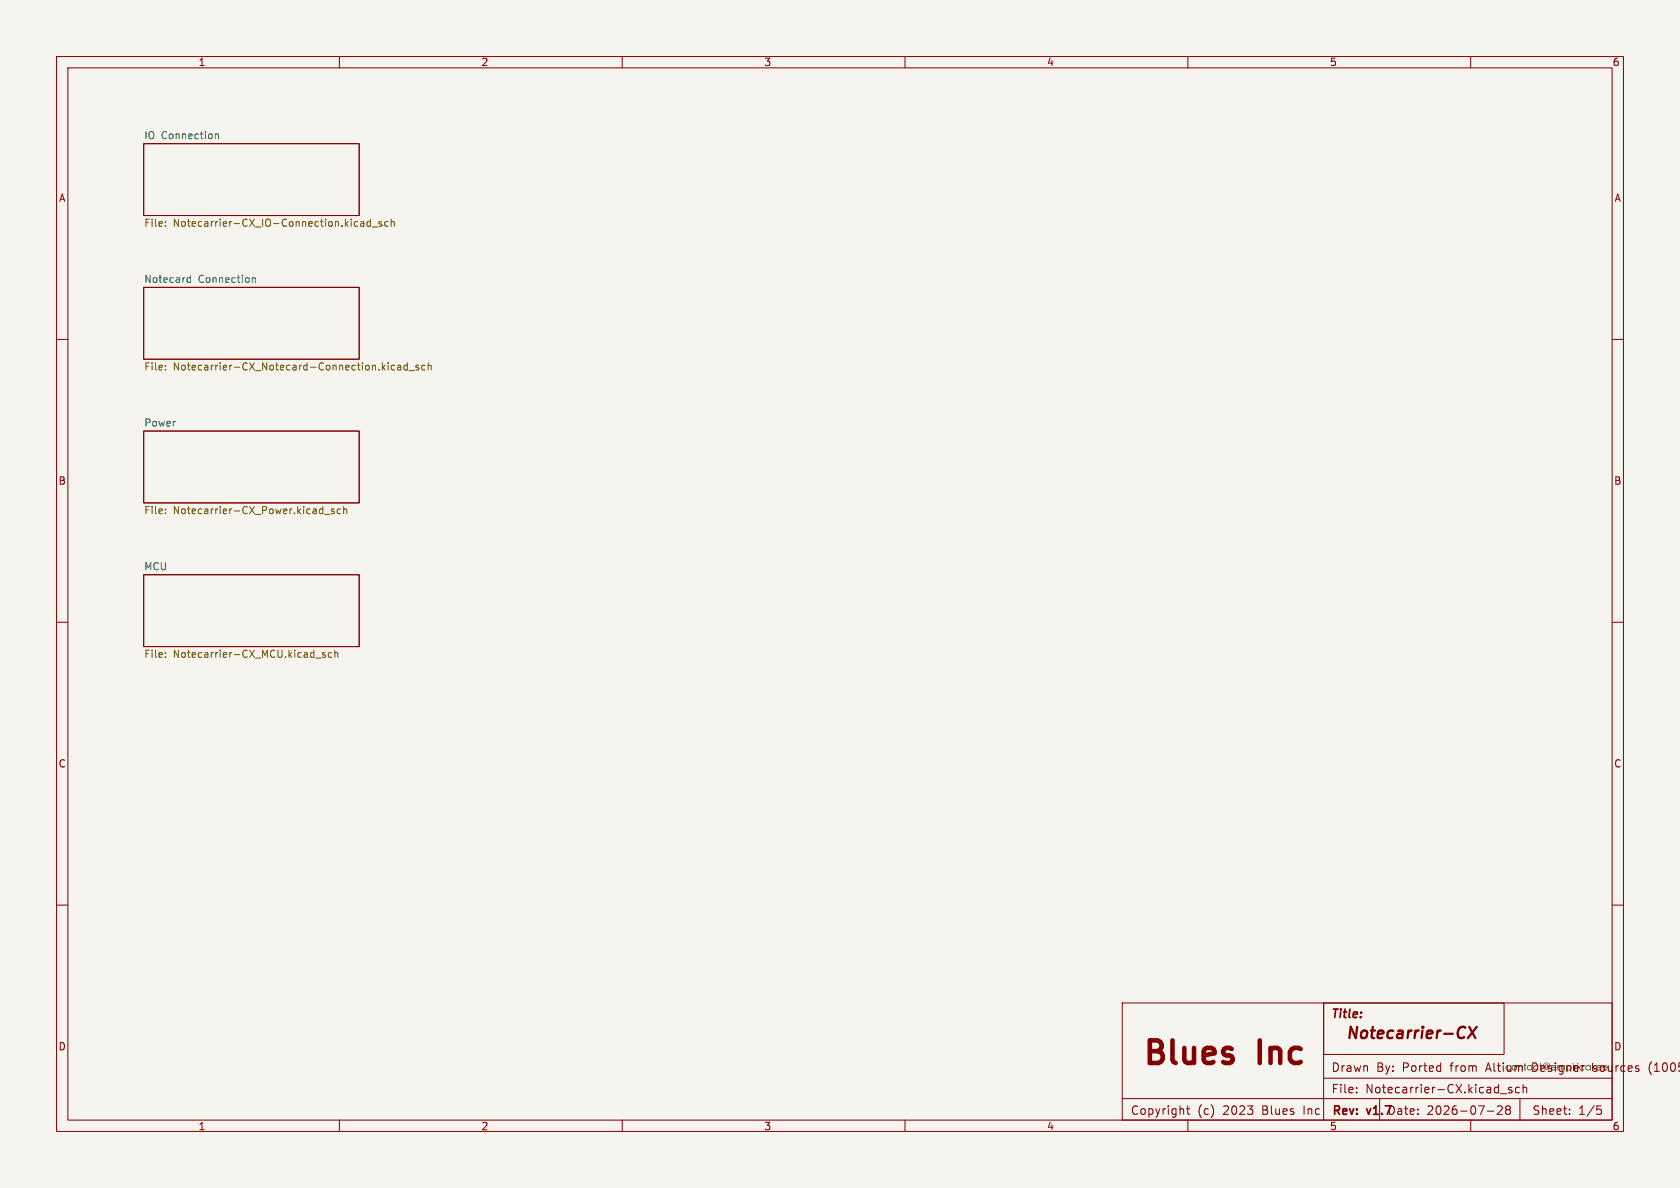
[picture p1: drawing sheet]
<svg xmlns="http://www.w3.org/2000/svg" width="297mm" height="210mm" viewBox="0 0 297 210" stroke-linecap="round" stroke-linejoin="round" font-family="sans-serif">
<path d="M0 0h297v210h-297z" fill="#f5f4ef" stroke="#f5f4ef" stroke-width=".18"/>
<g fill="none" stroke="#840000" stroke-width=".18">
<path d="M10 10h277v190h-277zM12 12h273v186h-273zM60 10v2M110 10v2M160 10v2M210 10v2M260 10v2M10 60h2M285 60h2M10 110h2M285 110h2M10 160h2"/>
<path d="M198.4 177.3h86.6v20.7h-86.6zM285 160h2M60 198v2M110 198v2M160 198v2M198.4 194.2h86.6M210 198v2M239.8 193.1v.1M239.8 192.3v.1M260 198v2M262.9 196.4h1.2M264.7 195.6l.6-.1 .2 .1 .1 .3-.9 1.1h.9"/>
<path d="M265.3 193.3h1.1M266.4 196.1l-.2-.2 .2-.4 .5 .1 .1 .2-.3 .3M266.4 196.1l-.2 .3v.5l.2 .1 .5-.1 .1-.2-.1-.4-.2-.2M266.4 196.1h.3M267.3 192.3l-.4-.1-.2 .2 .1 .2 .5 .2v.3h-.6M268.6 192.3l-.4-.1-.3 .3v.4l.1 .2h.6M269.3 192.3l.2-.1 .3 .1 .1 .9M269.3 191.7v1.5M277.5 196.9v.1M277.5 196.1v.1M282.3 195.5h.7M282.5 196.1h.3l.3 .3-.1 .5-.5 .1"/>
</g>
<path d="M258.5 181.5l.6 .2M258.9 183.3l-.5 .2M259.7 181.5l1.1 2M261.1 181.5l-1.6 2" fill="none" stroke="#840000" stroke-width=".4"/>
<g fill="#281c2d">
<path d="M269.5 187.9h.1v.4h.2v.1h-.2l.1 .7 .1 .1h-.3v-.8h-.1v-.1h.1z"/>
<path d="M270.1 188.4l.3-.1 .4 .1v-.1h.1v.9h-.1v-.1l-.3 .1h-.3l-.3-.4h.2a.34 .34 0 0 0 .5 .3 .34 .34 0 0 0 0-.6 .34 .34 0 0 0-.5 .2l-.2 .1z"/>
<path d="M280.4 188.4l.3-.1 .4 .1v-.1h.1v.9h-.1v-.1l-.3 .1h-.3l-.2-.4h.1a.34 .34 0 0 0 .5 .3 .34 .34 0 0 0 .1-.6 .34 .34 0 0 0-.6 .2l-.1 .1z"/>
<path d="M281.4 187.9h.2v1.3h-.2z"/>
</g>
<path d="M25.4 25.4h38.1v12.7h-38.1zM25.4 50.8h38.1v12.7h-38.1zM25.4 76.2h38.1v12.7h-38.1zM25.4 101.6h38.1v12.7h-38.1zM234 177.3h31.9v9.1h-31.9zM234 177.3v20.7M209.8 196h.5M210 195.5v1.3l.3 .2M234 190.6h51M243.9 194.2v3.8M268.7 194.2v3.8M291.6 188.3v1" fill="none" stroke="#840000" stroke-width=".18"/>
<path d="M38.1 23.7v.8M38.1 23.8l.2-.1h.3v.8M33.1 49.7l.2 .2h.4M33.7 48.7v1.2M33.7 49.1h-.4l-.2 .2M44.6 49.2l.2-.1h.3l.1 .8M44.6 49.1v.8" fill="none" stroke="#006464" stroke-width=".18"/>
<g fill="none" stroke="#725600" stroke-width=".18">
<path d="M29.2 39.9v.1M29.2 39.2v.1M63.8 39.2h.5v.8M64.3 39.5h-.4l-.2 .2 .2 .3 .4-.1M65.5 39.2h-.4l-.2 .2 .1 .5h.5M65.5 38.7v1.3M67.5 39.2h-.3l-.2 .1v.2l.5 .1v.3h-.5M68.6 39.2h-.3l-.3 .2 .1 .5h.5M69.2 39.3l.1-.1h.3l.1 .8M69.2 38.7v1.3M65.8 40.1h.9M29.2 64.6v.1"/>
<path d="M29.2 65.3v.1M69.8 64.6h-.4l-.2 .2 .1 .5h.5M70.3 64.6h.5l.1 .8M70.9 64.9h-.5l-.1 .2 .1 .3 .5-.1M72 64.6h-.4l-.2 .2 .1 .5h.5M72 64.1v1.3M72.3 65.5h1M74 64.6h-.3l-.2 .1 .1 .2 .4 .1v.3h-.5M75.2 64.6h-.4l-.3 .2 .2 .5h.5M75.7 64.7l.2-.1h.3v.8M75.7 64.1v1.3M29.2 90v.1"/>
<path d="M29.2 90.7v.1M57.4 90.9h.9M59.1 90h-.3l-.2 .1v.2l.5 .1v.3h-.5M60.2 90h-.3l-.3 .2 .1 .5h.5M60.8 90.1l.1-.1h.3l.1 .8M60.8 89.5v1.3M29.2 115.4v.1M29.2 116.1v.1M55.8 116.3h1M57.5 115.4h-.3l-.2 .1 .1 .2 .4 .1v.3h-.5M58.6 115.4h-.3l-.3 .2 .2 .5h.4M59.2 115.5l.2-.1h.3v.8"/>
<path d="M59.2 114.9v1.3"/>
</g>
<g font-size="5.6" fill="#840000">
<text x="201.8" y="189.3">Blues</text>
<text x="222.8" y="189.3">Inc</text>
</g>
<text font-size="2.8" fill="#840000" x="237.7" y="184.2">Notecarrier-CX</text>
<g font-size="2.1" fill="#840000">
<text x="235.2" y="180.4">Title:</text>
<text x="235.3" y="189.7">Drawn</text>
<text x="243.3" y="189.7">By:</text>
<text x="248" y="189.7">Ported</text>
<text x="256.6" y="189.7">from</text>
<text x="263" y="189.7">Altium</text>
<text x="271.3" y="189.7">Designer</text>
<text x="282.2" y="189.7">sources</text>
<text x="292.2" y="189.7">(10054</text>
<text x="199.8" y="197.3">Copyright</text>
<text x="211.7" y="197.3">(c)</text>
<text x="216.3" y="197.3">2023</text>
<text x="223.3" y="197.3">Blues</text>
<text x="230.7" y="197.3">Inc</text>
<text x="235.3" y="193.5">File:</text>
<text x="235.4" y="197.5">Rev:</text>
<text x="241.4" y="193.5">Notecarrier-CX.kicad_sch</text>
<text x="241.8" y="197.5">v1.7Date:</text>
<text x="252.2" y="197.3">2026-07-28</text>
<text x="270.8" y="197.3">Sheet:</text>
<text x="279" y="197.3">1/5</text>
</g>
<g font-size="1.8" fill="#840000">
<text x="35" y="11.9">1</text>
<text x="85" y="11.9">2</text>
<text x="135" y="11.9">3</text>
<text x="185" y="11.9">4</text>
<text x="235" y="11.9">5</text>
<text x="285" y="11.9">6</text>
<text x="10.3" y="35.9">A</text>
<text x="285.3" y="35.9">A</text>
<text x="10.3" y="85.9">B</text>
<text x="285.3" y="85.9">B</text>
<text x="10.3" y="135.9">C</text>
<text x="285.3" y="135.9">C</text>
<text x="10.3" y="185.9">D</text>
<text x="285.3" y="185.9">D</text>
<text x="35" y="200">1</text>
<text x="85" y="200">2</text>
<text x="135" y="200">3</text>
<text x="185" y="200">4</text>
<text x="235" y="200">5</text>
<text x="285" y="200">6</text>
</g>
<g font-size="1.8" fill="#006464">
<text x="25.4" y="24.7">IO</text>
<text x="28.5" y="24.7">Connection</text>
<text x="25.4" y="50.1">Notecard</text>
<text x="35" y="50.1">Connection</text>
<text x="25.4" y="75.5">Power</text>
<text x="25.4" y="100.9">MCU</text>
</g>
<g font-size="1.8" fill="#725600">
<text x="25.4" y="40.4">File:</text>
<text x="30.6" y="40.4">Notecarrier-CX_IO-Connection.kicad_sch</text>
<text x="25.4" y="65.8">File:</text>
<text x="30.6" y="65.8">Notecarrier-CX_Notecard-Connection.kicad_sch</text>
<text x="25.4" y="91.2">File:</text>
<text x="30.6" y="91.2">Notecarrier-CX_Power.kicad_sch</text>
<text x="25.4" y="116.6">File:</text>
<text x="30.6" y="116.6">Notecarrier-CX_MCU.kicad_sch</text>
</g>
</svg>
